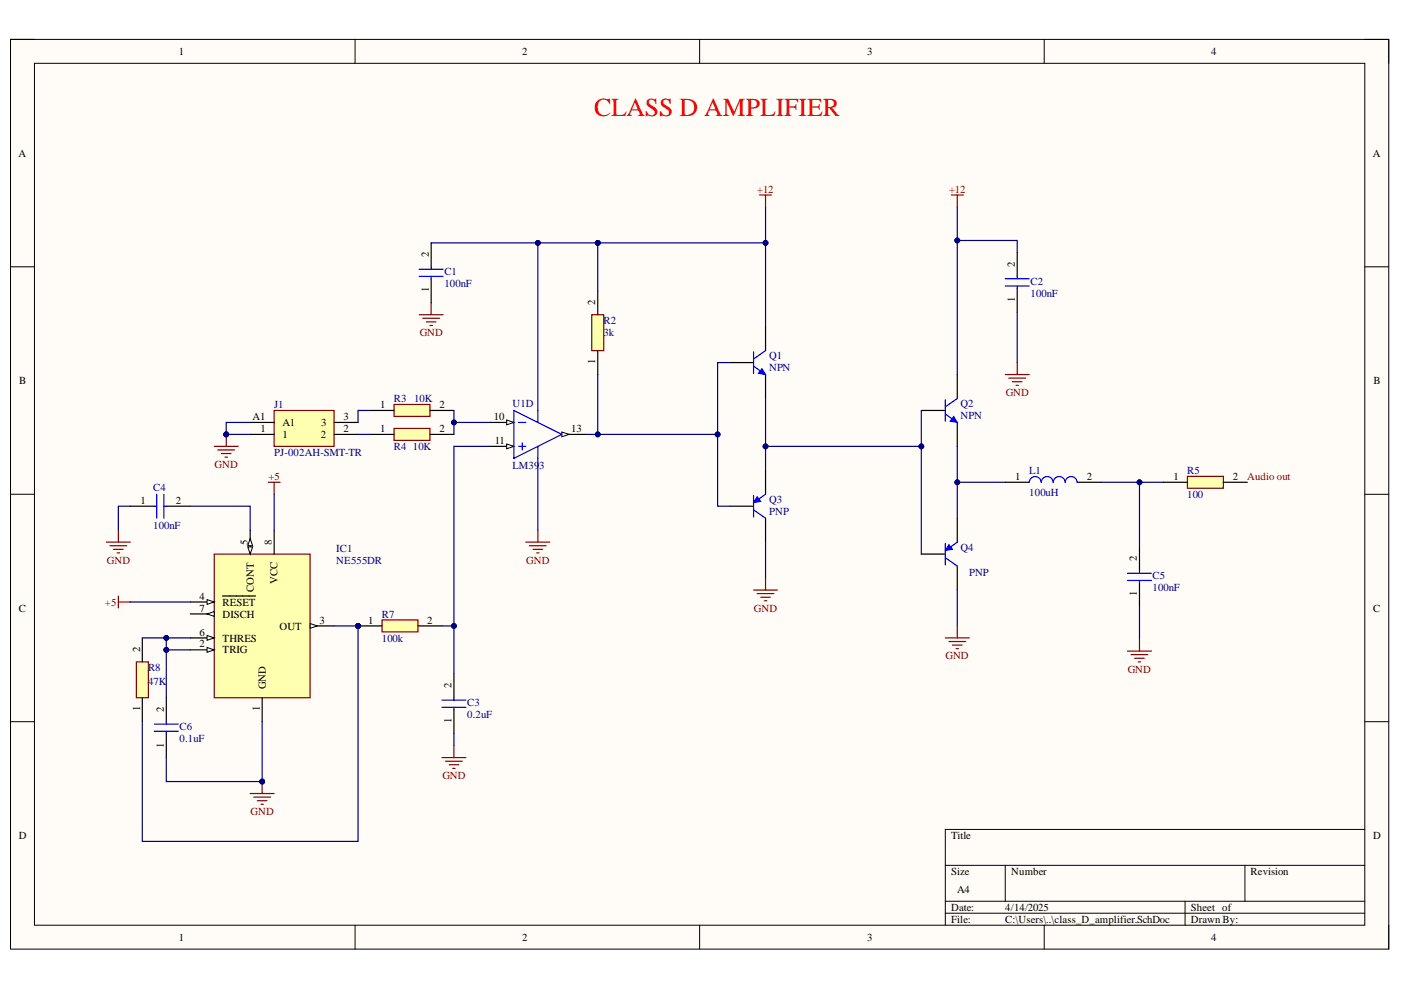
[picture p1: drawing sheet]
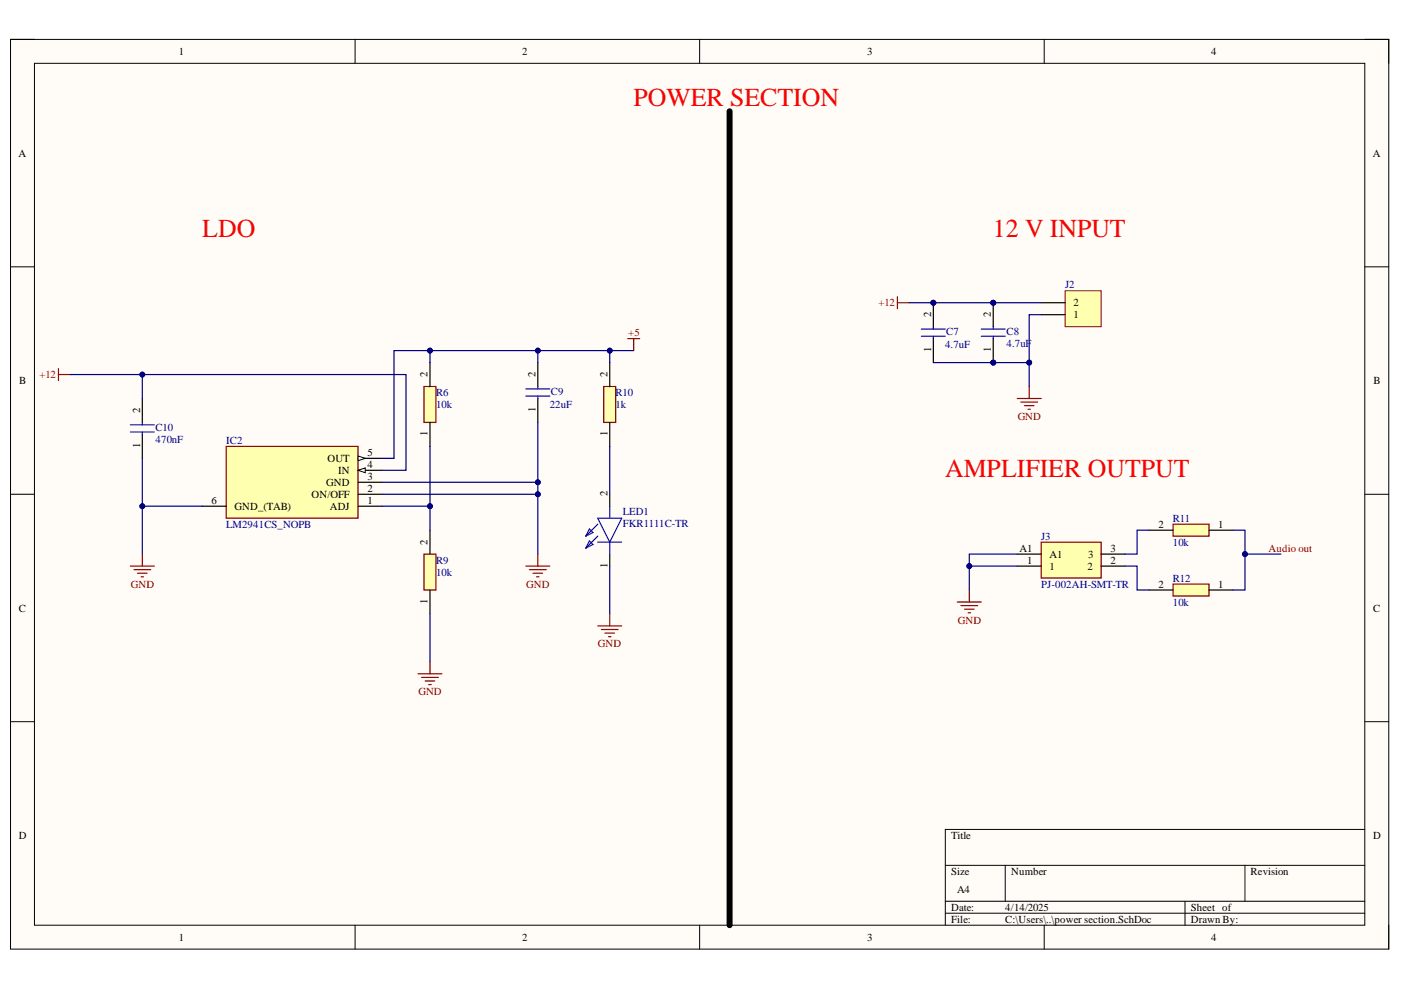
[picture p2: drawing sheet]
# Altium project class_D_amplifier.PrjPcb
2 sheets, 33 parts. Net scope: global (net labels, ports and power ports of the same name join across sheets).
Board file: d_amp.PcbDoc
Sheets:
  class_D_amplifier.SchDoc
  power section.SchDoc

## Sheet class_D_amplifier.SchDoc
size A4; SheetNumber: 1; SheetTotal: 2; SPICEModelCacheECQTYCTI: <root> / <DocumentId>ECQTYCTI</DocumentId> / <CacheFrame Number="0"> / <Model Name="pnp" Kind="MDL"> / <Text>*Default PNP BJT / *PNP Trans Pinout: C,B,E / .MODEL PNP PNP()</Text> / </Model> / <Model Name="qnpn" Kind="MDL"> / <Text>*QNPN / *NPN Trans Pinout: C,B,E / .MODEL QNPN NPN(IS=3.2E-16 BF=141 VAF=35 ISE=2.6 NE=1.46 CJE=1E-13 / + MJE=0.333 TF=6E-11 CJC=1E-13 CJS=2.2E-13 MJS=0.5 FC=0.67 )</Text> / </Model> / </CacheFrame> / </root>

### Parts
C1  100nF  [CAPC1608X90N]
C2  100nF  [CAPC1608X90N]
C3  0.2uF  [CAPC1608X90N]
C4  100nF  [CAPC1608X90N]
C5  100nF  [CAPC1608X90N]
C6  0.1uF  [CAPC1608X90N]
IC1  NE555DR  [SOIC127P600X175-8N]
J1  PJ-002AH-SMT-TR  [PJ002AHSMTTR]
L1  100uH  [IFDC3030EZER101M]
Q1  NPN  [SOT-23B_L]
Q2  NPN  [SOT-23B_L]
Q3  PNP  [SOT-23B_L]
Q4  PNP  [SOT-23B_L]
R2  3k  [ERA3AEB101V]
R3  10K  [ERA3AEB101V]
R4  10K  [ERA3AEB101V]
R5  100  [ERA3AEB101V]
R7  100k  [ERA3AEB101V]
R8  47K  [ERA3AEB101V]
U1  LM393  [SOP65P640X120-8N]  (part D of 4)

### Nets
+5: IC1.4(~{RESET}) IC1.8(VCC)
+12: C1.2 C2.2 Q1.1(C) Q2.1(C) R2.2
GND: C1.1 C2.1 C3.1 C4.1 C5.1 C6.1 IC1.1(GND) J1.1 J1.A1 Q3.1(C) Q4.1(C)
Audio out: R5.2
NetC3_2: C3.2 R7.2 U1.11(IN4+)
NetC4_2: C4.2 IC1.5(CONT)
NetC5_2: C5.2 L1.2 R5.1
NetC6_2: C6.2 IC1.2(TRIG) IC1.6(THRES) R8.2
NetIC1_3: IC1.3(OUT) R7.1 R8.1
NetJ1_2: J1.2 R4.1
NetJ1_3: J1.3 R3.1
NetL1_1: L1.1 Q2.3(E) Q4.3(E)
NetQ1_2: Q1.2(B) Q3.2(B) R2.1 U1.13(OUT4)
NetQ1_3: Q1.3(E) Q2.2(B) Q3.3(E) Q4.2(B)
NetR3_2: R3.2 R4.2 U1.10(IN4-)

Not connected (* = marked no-connect by the designer): IC1 7(DISCH)

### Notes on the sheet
- CLASS D AMPLIFIER

## Sheet power section.SchDoc
size A4; SheetNumber: 2; SheetTotal: 2; SPICEModelCacheHSXGUZGB: <root> / <DocumentId>HSXGUZGB</DocumentId> / </root>

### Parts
C7  4.7uF  [CAPC1608X90N]
C8  4.7uF  [CAPC1608X90N]
C9  22uF  [CAPC1608X90N]
C10  470nF  [CAPC1608X90N]
IC2  LM2941CS_NOPB  [TO170P1435X465-6N]
J2  (no value)  [CON2_P196_1729128_TH_ST]
J3  PJ-002AH-SMT-TR  [PJ002AHSMTTR]
LED1  FKR1111C-TR  [LEDC1608X80N]
R6  10k  [ERA3AEB101V]
R9  10k  [ERA3AEB101V]
R10  1k  [ERA3AEB101V]
R11  10k  [ERA3AEB101V]
R12  10k  [ERA3AEB101V]

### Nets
+5: C9.2 IC2.5(OUT) R6.2 R10.2
+12: C7.2 C8.2 C10.2 IC2.4(IN) J2.2
GND: C7.1 C8.1 C9.1 C10.1 IC2.2(ON/OFF) IC2.3(GND) IC2.6(GND_(TAB)) J2.1 J3.1 J3.A1 LED1.1(K) R9.1
Audio out: R11.1 R12.1
NetIC2_1: IC2.1(ADJ) R6.1 R9.2
NetJ3_2: J3.2 R12.2
NetJ3_3: J3.3 R11.2
NetLED1_2: LED1.2(A) R10.1

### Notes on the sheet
- POWER SECTION
- LDO
- 12 V INPUT
- AMPLIFIER OUTPUT

## Nets that join several sheets
+5: class_D_amplifier (IC1.4 IC1.8), power section (C9.2 IC2.5 R6.2 R10.2)
+12: class_D_amplifier (5 pins), power section (5 pins)
GND: class_D_amplifier (11 pins), power section (12 pins)
Audio out: class_D_amplifier (R5.2), power section (R11.1 R12.1)
